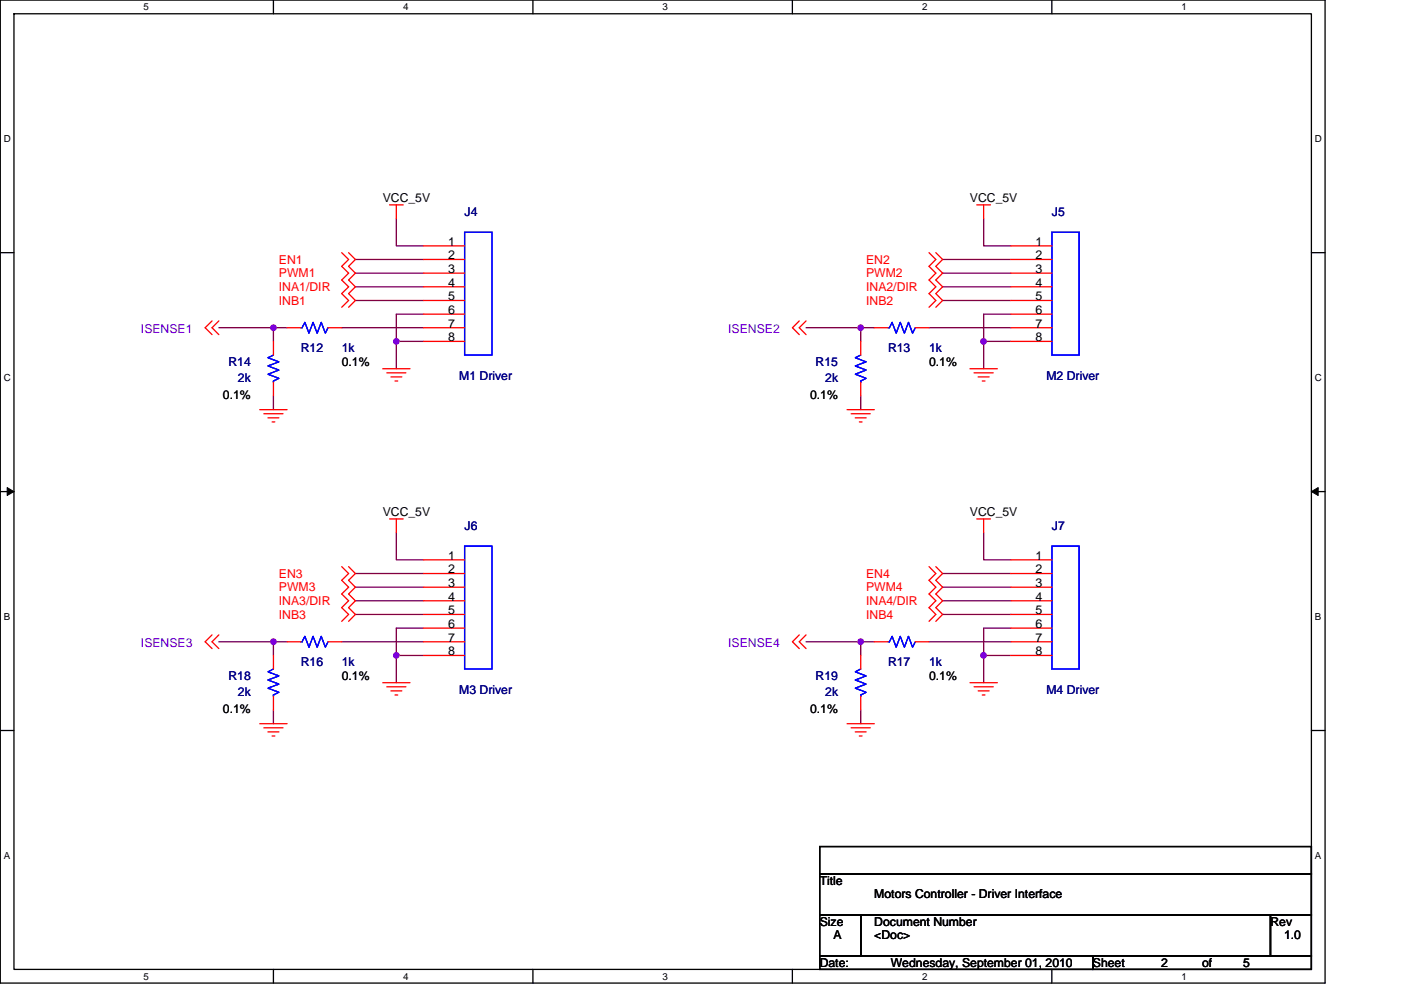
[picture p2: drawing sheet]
<svg xmlns="http://www.w3.org/2000/svg" width="297mm" height="210mm" viewBox="0 0 297 210" stroke-linecap="round" stroke-linejoin="round" font-family="sans-serif">
<path d="M.1 0h280.8v208.5h-280.8zM3 2.9h275v202.7h-275z" fill="none" stroke="#000" stroke-width=".28"/>
<g fill="#fff">
<path d="M30.5 .3h1.1v2.3h-1.1z"/>
<path d="M30.5 205.9h1.1v2.3h-1.1z"/>
</g>
<path d="M58 0v2.9M58 205.6v2.9" fill="none" stroke="#000" stroke-width=".28"/>
<g fill="#fff">
<path d="M85.5 .3h1.1v2.3h-1.1z"/>
<path d="M85.5 205.9h1.1v2.3h-1.1z"/>
</g>
<path d="M113 0v2.9M113 205.6v2.9" fill="none" stroke="#000" stroke-width=".28"/>
<g fill="#fff">
<path d="M140.5 .3h1.1v2.3h-1.1z"/>
<path d="M140.5 205.9h1.1v2.3h-1.1z"/>
</g>
<path d="M168 0v2.9M168 205.6v2.9" fill="none" stroke="#000" stroke-width=".28"/>
<g fill="#fff">
<path d="M195.5 .3h1.2v2.3h-1.2z"/>
<path d="M195.5 205.9h1.2v2.3h-1.2z"/>
</g>
<path d="M223 0v2.9M223 205.6v2.9" fill="none" stroke="#000" stroke-width=".28"/>
<g fill="#fff">
<path d="M250.5 .3h1.2v2.3h-1.2z"/>
<path d="M250.5 205.9h1.2v2.3h-1.2z"/>
<path d="M.8 28.3h1.5v2.3h-1.5z"/>
<path d="M278.8 28.3h1.5v2.3h-1.5z"/>
<path d="M.8 78.9h1.5v2.3h-1.5z"/>
<path d="M278.8 78.9h1.5v2.3h-1.5z"/>
</g>
<path d="M.1 53.6h2.9M278 53.6h2.9" fill="none" stroke="#000" stroke-width=".28"/>
<g fill="#fff">
<path d="M.8 129.6h1.4v2.3h-1.4z"/>
<path d="M278.8 129.6h1.4v2.3h-1.4z"/>
</g>
<path d="M.1 104.3h2.9M278 104.3h2.9" fill="none" stroke="#000" stroke-width=".28"/>
<path d="M1.5 103.4l1.5 .9-1.5 .8zM278 104.3l1.5-.9v1.7z" fill="#000" stroke="#000" stroke-width=".21"/>
<g fill="#fff">
<path d="M.8 180.3h1.4v2.3h-1.4z"/>
<path d="M278.8 180.3h1.4v2.3h-1.4z"/>
</g>
<path d="M.1 154.9h2.9M278 154.9h2.9M173.8 179.6h104.2v5.7h-104.2zM173.8 194h8.7v8.7h-8.7zM173.8 185.3h104.2v8.7h-104.2zM182.5 194h86.9v8.7h-86.9zM269.4 194h8.6v8.7h-8.6zM173.8 202.7h57.9v2.9h-57.9zM231.7 202.7h46.3v2.9h-46.3z" fill="none" stroke="#000" stroke-width=".28"/>
<g fill="none" stroke="#800040" stroke-width=".28">
<path d="M75.4 55h14.4M75.4 57.9h14.4M84 46.4v5.8h5.8M199.9 55h14.4M199.9 57.9h14.4M208.6 46.4v5.8h5.7M46.4 69.5h11.6M58 69.5v2.9M58 69.5h2.9M72.5 69.5h17.3M75.4 63.7h14.4M75.4 60.8h14.4"/>
<path d="M84 72.4v5.8M84 72.4h5.8M89.8 66.6h-5.8v5.8M170.9 69.5h11.6v2.9M182.5 69.5h2.9M197 69.5h17.3M199.9 63.7h14.4M199.9 60.8h14.4M208.6 72.4v5.8M208.6 72.4h5.7M214.3 66.6h-5.7v5.8M58 84v2.9"/>
<path d="M182.5 84v2.9M84 112.9v5.8h5.8M208.6 112.9v5.8h5.7M46.4 136.1h11.6M58 136.1h2.9M58 136.1v2.9M72.4 136.1h17.4M75.4 121.6h14.4M75.4 130.3h14.4M75.4 124.5h14.4M75.4 127.4h14.4M84 139v5.8"/>
<path d="M84 139h5.8M89.8 133.2h-5.8v5.8M170.9 136.1h11.6v2.9M182.5 136.1h2.9M197 136.1h17.3M199.9 121.6h14.4M199.9 130.3h14.4M199.9 124.5h14.4M199.9 127.4h14.4M208.6 139v5.8M208.6 139h5.7M214.3 133.2h-5.7v5.8"/>
<path d="M58 150.6v2.9M182.5 150.6v2.9"/>
</g>
<g fill="#f0f" stroke="#f0f" stroke-width=".28">
<circle cx="84" cy="72.4" r=".57"/>
<circle cx="84" cy="139" r=".57"/>
<circle cx="208.5" cy="72.4" r=".57"/>
<circle cx="208.5" cy="139" r=".57"/>
<circle cx="58" cy="69.5" r=".57"/>
<circle cx="182.5" cy="69.5" r=".57"/>
<circle cx="58" cy="136.1" r=".57"/>
<circle cx="182.5" cy="136.1" r=".57"/>
</g>
<g fill="none" stroke="#f00" stroke-width=".28">
<path d="M72.5 53.6l1.4 1.4-1.4 1.5 1.4 1.4-1.4 1.5 1.4 1.4-1.4 1.5 1.4 1.4-1.4 1.5M73.9 53.6l1.5 1.4-1.5 1.5 1.5 1.4-1.5 1.5 1.5 1.4-1.5 1.5 1.5 1.4-1.5 1.5M82.6 43.5h2.9M84 43.5v2.9M89.8 52.2h8.7M89.8 55h8.7M89.8 57.9h8.7M197 53.6l1.4 1.4-1.4 1.5 1.4 1.4-1.4 1.5 1.4 1.4-1.4 1.5 1.4 1.4-1.4 1.5M198.4 53.6l1.5 1.4-1.5 1.5 1.5 1.4-1.5 1.5 1.5 1.4-1.5 1.5 1.5 1.4-1.5 1.5M207.1 43.5h2.9M208.6 43.5v2.9M214.3 52.2h8.7"/>
<path d="M214.3 55h8.7M214.3 57.9h8.7M45 68.1l-1.5 1.4 1.5 1.5M46.4 68.1l-1.4 1.4 1.4 1.5M58 72.4v2.9M60.9 69.5h2.9M69.6 69.5h2.9M81.1 78.2h5.8M82 79.1h4.1M82.9 79.9h2.3M89.8 69.5h8.7M89.8 60.8h8.7"/>
<path d="M89.8 63.7h8.7M89.8 66.6h8.7M89.8 72.4h8.7M169.5 68.1l-1.5 1.4 1.5 1.5M170.9 68.1l-1.4 1.4 1.4 1.5M182.5 72.4v2.9M185.4 69.5h2.9M194.1 69.5h2.9M205.7 78.2h5.8M206.5 79.1h4.1M207.4 79.9h2.3M214.3 69.5h8.7"/>
<path d="M214.3 60.8h8.7M214.3 63.7h8.7M214.3 66.6h8.7M214.3 72.4h8.7M55.1 86.9h5.8M55.9 87.8h4.1M56.8 88.6h2.3M57.7 89.5h.6M58 81.1v2.9M83.8 80.8h.5M179.6 86.9h5.8M180.5 87.8h4"/>
<path d="M181.3 88.6h2.3M182.2 89.5h.6M182.5 81.1v2.9M208.3 80.8h.5M82.6 110.1h2.9M84 110.1v2.8M89.8 118.7h8.7M207.1 110.1h2.9M208.6 110.1v2.8M214.3 118.7h8.7M45 134.7l-1.5 1.4 1.5 1.5M46.4 134.7l-1.4 1.4 1.4 1.5"/>
<path d="M58 139v2.9M60.9 136.1h2.9M69.6 136.1h2.9M72.5 120.2l1.4 1.4-1.4 1.5 1.4 1.4-1.4 1.5 1.4 1.4-1.4 1.5 1.4 1.4-1.4 1.5M73.9 120.2l1.5 1.4-1.5 1.5 1.5 1.4-1.5 1.5 1.5 1.4-1.5 1.5 1.5 1.4-1.5 1.5M89.8 136.1h8.7M89.8 121.6h8.7M89.8 124.5h8.7M89.8 127.4h8.7M89.8 130.3h8.7M89.8 133.2h8.7M89.8 139h8.7"/>
<path d="M169.5 134.7l-1.5 1.4 1.5 1.5M170.9 134.7l-1.4 1.4 1.4 1.5M182.5 139v2.9M185.4 136.1h2.9M194.1 136.1h2.9M197 120.2l1.4 1.4-1.4 1.5 1.4 1.4-1.4 1.5 1.4 1.4-1.4 1.5 1.4 1.4-1.4 1.5M198.4 120.2l1.5 1.4-1.5 1.5 1.5 1.4-1.5 1.5 1.5 1.4-1.5 1.5 1.5 1.4-1.5 1.5M214.3 136.1h8.7M214.3 121.6h8.7M214.3 124.5h8.7M214.3 127.4h8.7M214.3 130.3h8.7"/>
<path d="M214.3 133.2h8.7M214.3 139h8.7M55.1 153.5h5.8M55.9 154.4h4.1M56.8 155.2h2.3M57.7 156.1h.6M58 147.7v2.9M81.1 144.8h5.8M82 145.7h4.1M82.9 146.5h2.3M83.8 147.4h.5M179.6 153.5h5.8"/>
<path d="M180.5 154.4h4M181.3 155.2h2.3M182.2 156.1h.6M182.5 147.7v2.9M205.7 144.8h5.8M206.5 145.7h4.1M207.4 146.5h2.3M208.3 147.4h.5"/>
</g>
<path d="M98.5 49.3h5.8v26h-5.8zM223 49.3h5.8v26h-5.8zM58 75.3l-1.2 .6 2.3 .9-2.3 .8 2.3 .9-2.3 .9 2.3 .8-1.1 .6v.3M63.8 69.5h.2l.6-1.1 .9 2.3 .9-2.3 .8 2.3 .9-2.3 .9 2.3 .6-1.2M182.5 75.3l-1.2 .6 2.3 .9-2.3 .8 2.3 .9-2.3 .9 2.3 .8-1.1 .6v.3M188.3 69.5h.3l.5-1.1 .9 2.3 .9-2.3 .8 2.3 .9-2.3 .9 2.3 .6-1.2M98.5 115.8h5.8v26.1h-5.8zM223 115.8h5.8v26.1h-5.8zM63.8 136.1h.2l.6-1.1 .9 2.3 .9-2.3 .8 2.3 .9-2.3 .9 2.3 .6-1.2M188.3 136.1h.3l.5-1.1 .9 2.3 .9-2.3 .8 2.3 .9-2.3 .9 2.3 .6-1.2M58 141.9l-1.2 .6 2.3 .9-2.3 .8 2.3 .9-2.3 .9 2.3 .8-1.1 .6v.3M182.5 141.9l-1.2 .6 2.3 .9-2.3 .8 2.3 .9-2.3 .9 2.3 .8-1.1 .6v.3" fill="none" stroke="#00f" stroke-width=".28"/>
<g font-size="2.6">
<text x="81.1" y="42.9">VCC_5V</text>
<text x="205.7" y="42.9">VCC_5V</text>
<text x="95" y="52.1">1</text>
<text x="219.5" y="52.1">1</text>
<text x="95" y="55">2</text>
<text x="95" y="57.9">3</text>
<text x="219.5" y="55">2</text>
<text x="219.5" y="57.9">3</text>
<text x="95" y="60.8">4</text>
<text x="95" y="63.7">5</text>
<text x="219.5" y="60.8">4</text>
<text x="219.5" y="63.7">5</text>
<text x="95" y="66.6">6</text>
<text x="95" y="69.5">7</text>
<text x="219.5" y="66.6">6</text>
<text x="219.5" y="69.5">7</text>
<text x="72.5" y="77.6">0.1%</text>
<text x="95" y="72.4">8</text>
<text x="197" y="77.6">0.1%</text>
<text x="219.5" y="72.4">8</text>
<text x="47.3" y="84.6">0.1%</text>
<text x="171.8" y="84.6">0.1%</text>
<text x="81.1" y="109.5">VCC_5V</text>
<text x="205.7" y="109.5">VCC_5V</text>
<text x="95" y="118.7">1</text>
<text x="219.5" y="118.7">1</text>
<text x="95" y="121.6">2</text>
<text x="95" y="124.5">3</text>
<text x="219.5" y="121.6">2</text>
<text x="219.5" y="124.5">3</text>
<text x="95" y="127.4">4</text>
<text x="95" y="130.3">5</text>
<text x="219.5" y="127.4">4</text>
<text x="219.5" y="130.3">5</text>
<text x="95" y="133.2">6</text>
<text x="95" y="136.1">7</text>
<text x="219.5" y="133.2">6</text>
<text x="219.5" y="136.1">7</text>
<text x="95" y="139">8</text>
<text x="219.5" y="139">8</text>
<text x="72.5" y="144.2">0.1%</text>
<text x="197" y="144.2">0.1%</text>
<text x="47.3" y="151.2">0.1%</text>
<text x="171.8" y="151.2">0.1%</text>
<text x="173.8" y="187.7">Title</text>
<text x="185.4" y="190.6">Motors Controller - Driver Interface</text>
<text x="173.8" y="196.4">Size</text>
<text x="185.4" y="196.4">Document Number</text>
<text x="269.4" y="196.4">Rev</text>
<text x="176.7" y="199.3">A</text>
<text x="185.4" y="199.3">&lt;Doc&gt;</text>
<text x="272.2" y="199.3">1.0</text>
<text x="173.8" y="205">Date:</text>
<text x="188.9" y="205">Wednesday, September 01, 2010</text>
<text x="231.7" y="205">Sheet</text>
<text x="246.2" y="205">2</text>
<text x="254.9" y="205">of</text>
<text x="263.6" y="205">5</text>
</g>
<g font-size="2.6" fill="#000080">
<text x="98.5" y="45.8">J4</text>
<text x="223" y="45.8">J5</text>
<text x="48.4" y="77.6">R14</text>
<text x="63.8" y="74.7">R12</text>
<text x="72.4" y="74.7">1k</text>
<text x="172.9" y="77.6">R15</text>
<text x="188.3" y="74.7">R13</text>
<text x="197" y="74.7">1k</text>
<text x="50.5" y="81.1">2k</text>
<text x="97.4" y="80.5">M1 Driver</text>
<text x="175" y="81.1">2k</text>
<text x="221.9" y="80.5">M2 Driver</text>
<text x="98.5" y="112.4">J6</text>
<text x="223" y="112.4">J7</text>
<text x="63.8" y="141.4">R16</text>
<text x="72.4" y="141.4">1k</text>
<text x="188.3" y="141.4">R17</text>
<text x="197" y="141.4">1k</text>
<text x="48.4" y="144.2">R18</text>
<text x="50.5" y="147.7">2k</text>
<text x="97.4" y="147.1">M3 Driver</text>
<text x="172.9" y="144.2">R19</text>
<text x="175" y="147.7">2k</text>
<text x="221.9" y="147.1">M4 Driver</text>
</g>
<g font-size="2.6" fill="#f00">
<text x="59.1" y="55.9">EN1</text>
<text x="59.1" y="58.8">PWM1</text>
<text x="183.6" y="55.9">EN2</text>
<text x="183.6" y="58.8">PWM2</text>
<text x="59.1" y="61.7">INA1/DIR</text>
<text x="59.1" y="64.6">INB1</text>
<text x="183.6" y="61.7">INA2/DIR</text>
<text x="183.6" y="64.6">INB2</text>
<text x="59.1" y="122.5">EN3</text>
<text x="59.1" y="125.4">PWM3</text>
<text x="183.6" y="122.5">EN4</text>
<text x="183.6" y="125.4">PWM4</text>
<text x="59.1" y="128.3">INA3/DIR</text>
<text x="59.1" y="131.2">INB3</text>
<text x="183.6" y="128.3">INA4/DIR</text>
<text x="183.6" y="131.2">INB4</text>
</g>
<g font-size="2.6" fill="#8000ff">
<text x="29.9" y="70.7">ISENSE1</text>
<text x="154.4" y="70.7">ISENSE2</text>
<text x="29.9" y="137.3">ISENSE3</text>
<text x="154.4" y="137.3">ISENSE4</text>
</g>
<g font-size="2.1">
<text x="30.5" y="2.2">5</text>
<text x="85.5" y="2.2">4</text>
<text x="140.5" y="2.2">3</text>
<text x="195.5" y="2.2">2</text>
<text x="250.5" y="2.2">1</text>
<text x=".8" y="30.1">D</text>
<text x="278.8" y="30.1">D</text>
<text x=".8" y="80.8">C</text>
<text x="278.8" y="80.8">C</text>
<text x=".8" y="131.4">B</text>
<text x="278.8" y="131.4">B</text>
<text x=".8" y="182.1">A</text>
<text x="278.8" y="182.1">A</text>
<text x="30.5" y="207.8">5</text>
<text x="85.5" y="207.8">4</text>
<text x="140.5" y="207.8">3</text>
<text x="195.5" y="207.8">2</text>
<text x="250.5" y="207.8">1</text>
</g>
</svg>
